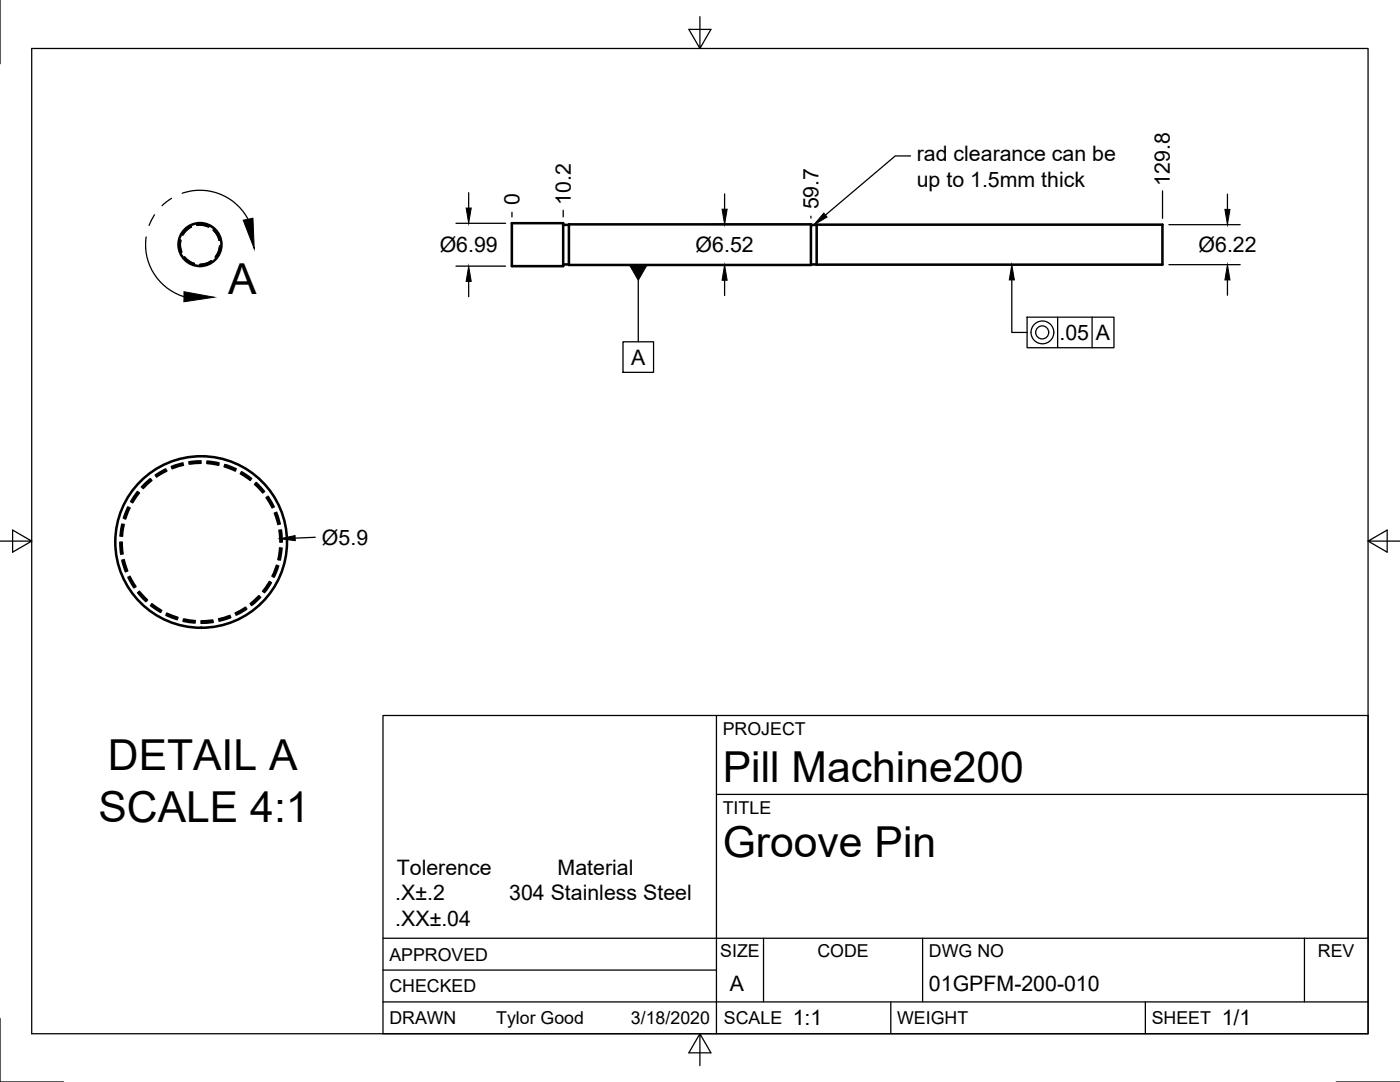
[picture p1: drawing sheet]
<svg xmlns="http://www.w3.org/2000/svg" width="279mm" height="216mm" viewBox="0 0 279 216" stroke-linecap="round" stroke-linejoin="round" font-family="sans-serif">
<!-- layer: Visible -->
<g fill="none" stroke="#000" stroke-width=".51">
<path d="M102.2 44.5h10.2v8.6h-10.2zM112.4 52.8h1.1M112.4 44.9h1.1M113.5 44.8h48.3v8.1h-48.3zM161.8 44.9l70.2-.1v8h-70.2M163 44.8v8"/>
<circle cx="39.9" cy="48.8" r="4.3"/>
<circle cx="40.1" cy="108.1" r="17.1"/>
</g>
<!-- layer: Hidden -->
<g fill="none" stroke="#000" stroke-width=".36">
<path d="M36 47.9l-.1 1.5 .3 .9M36 47.9v1.5l.2 .9M36.1 48l-.1 .1a3.7 3.7 0 0 0 .3 2.2M36.8 51.4l.1 .1a4.1 4.1 0 0 0 1.8 1.2M36.8 51.3l.1 .1a4.2 4.2 0 0 0 1.9 1.2M36.9 51.3v.1a4.1 4.1 0 0 0 1.9 1.2M36.9 46.2l1.3-1-1.1 .9-.7 .7zM38.1 45.2a3.7 3.7 0 0 0-1.7 1.6M39.3 44.8a4 4 0 0 1 2.4 .4M39.3 44.9a3.9 3.9 0 0 1 2.3 .3l-1.4-.3h-.9M42.1 52.1l-1.1 .5-1.1 .2a4.1 4.1 0 0 0 2.3-.7M42.2 52.2h-.1a4.1 4.1 0 0 1-2.2 .7"/>
<path d="M42.6 45.9l.1 .2a3.6 3.6 0 0 1 1 1.8M42.6 45.9l.7 .8 .5 1.2M42.7 45.8l.6 .8 .5 1.3M43.9 49.1l-.4 1.4-.5 .8 .5-.9zM43.9 49.1l-.3 1.4-.5 .8M27.5 98.1l-1.4 2M27.6 98.2l-1.3 2M27.8 98.4l-1.3 1.9M30 95.5l-1.8 1.7M30.2 95.7l-1.8 1.6M30.3 95.9l-1.7 1.6M33.1 93.6l-2.1 1.2"/>
<path d="M33.2 93.8l-2.1 1.2M33.3 94l-2.1 1.2M36.5 92.4l-2.3 .7M36.6 92.6l-2.3 .7M36.6 92.8l-2.2 .7M40.1 92.2l-2.4 .2M40.1 92l-2.4 .2M40.1 92.4l-2.3 .2M41.3 92.3l2.4 .3M41.3 92.5l2.3 .3M41.3 92l2.4 .4M44.7 93.1l2.2 .9"/>
<path d="M44.8 92.9l2.2 .9M44.9 92.7l2.2 .9M48 94.5l1.9 1.3M48.1 94.3l2 1.4M48.2 94.1l2 1.4M50.8 96.6l1.6 1.7M51 96.5l1.6 1.7M51.1 96.3l1.7 1.8M53.1 99.3l1.2 2M53.3 99.2l1.2 2M53.5 99l1.2 2.1M23.9 108.2l.2 2.4"/>
<path d="M24.2 108.2l.1 2.4M24.3 104.6l-.3 2.4M24.3 111.8l.8 2.3M24.4 108.2l.2 2.3M24.6 104.6l-.4 2.4M24.6 111.7l.7 2.3M24.8 104.7l-.4 2.3M24.8 111.7l.7 2.2M25.5 101.2l-.8 2.2M25.5 115.2l1.3 2.1M25.7 101.3l-.8 2.2M25.8 115.1l1.1 2.1"/>
<path d="M25.9 101.3l-.8 2.2M25.9 115l1.2 2.1M27.5 118.3l1.6 1.7M27.7 118.1l1.6 1.8M27.8 118l1.6 1.7M51.7 118.9l-1.7 1.6M51.8 119l-1.7 1.6M52 119.2l-1.8 1.6M53.8 116l-1.4 2M53.9 116.1l-1.3 2M54.1 116.2l-1.3 2M54.8 102.4l.7 2.2"/>
<path d="M55 102.3l.7 2.3M55.2 102.2l.7 2.4M55.2 112.8l-.9 2.2M55.4 112.9l-.9 2.2M55.6 112.9l-.9 2.3M55.7 105.8l.2 2.4M55.8 109.3l-.3 2.4M55.9 105.8l.2 2.4M56 109.3l-.3 2.4M56.1 105.7l.2 2.5M56.3 109.4l-.4 2.4M30.1 120.8l1.9 1.4"/>
<path d="M30.2 120.7l2 1.3M30.3 120.5l2 1.3M33.1 122.7l2.3 .9M33.2 122.5l2.2 .9M33.3 122.4l2.2 .8M36.5 123.9l2.4 .4M36.6 123.7l2.3 .4M36.6 123.5l2.4 .4M42.5 123.7l-2.4 .2M42.5 123.9l-2.4 .2M42.5 124.2l-2.4 .2M45.9 122.8l-2.3 .7"/>
<path d="M46 123l-2.3 .7M46 123.2l-2.3 .7M49 121.2l-2.1 1.1M49.1 121.3l-2 1.2M49.2 121.5l-2.1 1.2"/>
</g>
<!-- layer: Border -->
<path d="M0 0v12.7M6.3 9.7h266.7v196.6h-266.7zM139.7 3.3v6.4l2.2-3.8h-4.4l2.2 3.8M0 108h6.3l-3.8-2.2v4.4l3.8-2.2M273 108l3.8 2.2v-4.4l-3.8 2.2h6.4M0 203.2v12.7h12.7M139.7 206.3l-2.2 3.8h4.4l-2.2-3.8v6.3M266.7 215.9h12.7" fill="none" stroke="#000" stroke-width=".25"/>
<!-- layer: Titleblock -->
<path d="M76.4 142.8h196.6v63.5h-196.6zM143 158.5h130M143 142.8v63.5M76.4 199.9h196.6M76.4 193.6h66.6M76.4 187.2h196.6M152.4 187.2v12.7M177.8 199.9v6.4M184.1 187.2v12.7M228.6 199.9v6.4M260.3 187.2v12.7" fill="none" stroke="#000" stroke-width=".25"/>
<!-- layer: Annotations -->
<g fill="none" stroke="#000" stroke-width=".25">
<path d="M34.2 39.6l-1.9 1.4M36.4 38.6a10.8 10.8 0 0 1 13.1 5.1M181.7 31.1h-3l-14 11.8M29.2 47.3a10.8 10.8 0 0 0 7.5 11.9M30.8 42.9l-1 2.1M127.4 55.9v12.3M201.9 55.9v10.4h3.1M124.3 68.2h6.1v6.1h-6.1zM205 63.3h17.3v6.1h-17.3zM211.1 63.3v6.1M218 63.3v6.1"/>
<circle cx="208" cy="66.3" r="1.3"/>
<circle cx="208" cy="66.3" r="2.28"/>
</g>
<path d="M48.5 43.9l2-.4 .2 6.1zM125.6 52.9h3.5l-1.7 3zM164.4 42.5l.7 .8-2.7 1.6zM201.9 52.8l.5 3.1h-1zM36.7 58.2l6 1.1-6 .9z" fill="#000" stroke="#000" stroke-width=".2"/>
<!-- layer: Dimensions -->
<g fill="none" stroke="#000" stroke-width=".25">
<path d="M93.5 38.5v3M144.6 38.7v3M232 38.1v5.5M245 38.7v3.1M91 44.6h9.9M91 53.1h9.9M93.5 56.2v3M102.2 42.4v.9M112.4 42v1.3M142.1 44.8h18.5M142.1 52.9h18.5M144.6 55.9v3.1"/>
<path d="M161.8 43.1v.4M233.3 44.8h14.2M233.3 52.8h14.2M245 55.9v3M62.9 107.2l-4 .2"/>
</g>
<path d="M93 41.5h1l-.5 3.1zM93.5 53.1l.5 3.1h-1zM144.1 41.7h1l-.5 3.1zM144.6 52.9l.5 3h-1zM244.5 41.8h1l-.5 3zM245 52.8l.5 3.1h-1zM55.9 107.5l3-.6v1z" fill="#000" stroke="#000" stroke-width=".2"/>
<g font-size="8.5">
<text x="45.5" y="58.7">A</text>
<text x="21.5" y="153.7">DETAIL A</text>
<text x="144.3" y="156">Pill Machine200</text>
<text x="19.6" y="163.9">SCALE 4:1</text>
<text x="144.3" y="171">Groove Pin</text>
</g>
<g font-size="4.3">
<text x="183" y="32.2">rad clearance can be</text>
<text x="103.7" y="41" transform="rotate(-90 103.7 41)">0</text>
<text x="113.9" y="40.9" transform="rotate(-90 113.9 40.9)">10.2</text>
<text x="163.3" y="41.8" transform="rotate(-90 163.3 41.8)">59.7</text>
<text x="183" y="37.3">up to 1.5mm thick</text>
<text x="233.5" y="37" transform="rotate(-90 233.5 37)">129.8</text>
<text x="87.8" y="50.3">Ø6.99</text>
<text x="138.8" y="50.3">Ø6.52</text>
<text x="239.2" y="50.3">Ø6.22</text>
<text x="211.4" y="67.8">.05</text>
<text x="218.7" y="67.9">A</text>
<text x="126" y="72.8">A</text>
<text x="64.3" y="108.7">Ø5.9</text>
<text x="78.9" y="179.6">.X±.2</text>
<text x="79.2" y="174.5">Tolerence</text>
<text x="101.6" y="179.7">304 Stainless Steel</text>
<text x="111.3" y="174.5">Material</text>
<text x="78.9" y="184.7">.XX±.04</text>
<text x="145.7" y="197.7">A</text>
<text x="185.4" y="197.7">01GPFM-200-010</text>
<text x="158.2" y="204.6">1:1</text>
<text x="243.8" y="204.6">1/1</text>
</g>
<g font-size="3.5">
<text x="144.3" y="146.6">PROJECT</text>
<text x="144.3" y="162.3">TITLE</text>
<text x="77.7" y="191.7">APPROVED</text>
<text x="143.7" y="191">SIZE</text>
<text x="163.1" y="191">CODE</text>
<text x="185.4" y="191">DWG NO</text>
<text x="263" y="191">REV</text>
<text x="77.7" y="198">CHECKED</text>
<text x="77.7" y="204.4">DRAWN</text>
<text x="99" y="204.4">Tylor Good</text>
<text x="125.9" y="204.4">3/18/2020</text>
<text x="144.5" y="204.4">SCALE</text>
<text x="179" y="204.4">WEIGHT</text>
<text x="229.8" y="204.4">SHEET</text>
</g>
</svg>
